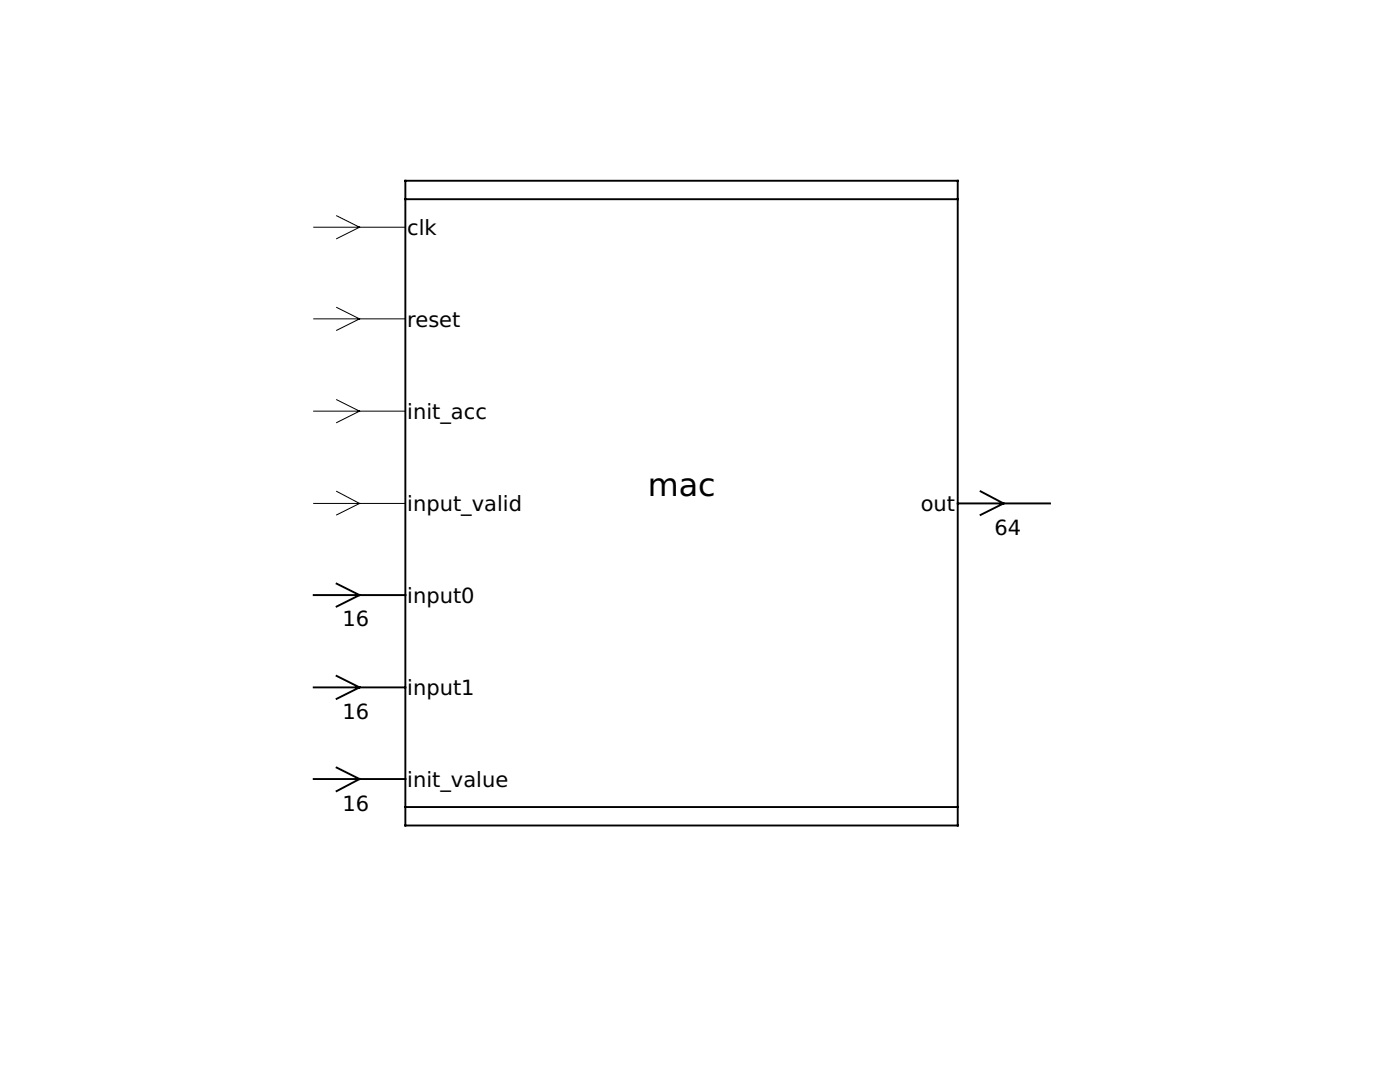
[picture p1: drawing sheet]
<svg xmlns="http://www.w3.org/2000/svg" width="279mm" height="216mm" viewBox="0 0 279 216" stroke-linecap="round" stroke-linejoin="round" font-family="sans-serif">
<path d="M62.6 45.3h18.3M67.2 43.1l4.6 2.2-4.6 2.3M62.6 63.6h18.3M67.2 61.3l4.6 2.3-4.6 2.3M67.2 79.8l4.6 2.2-4.6 2.3M62.6 82h18.3M67.2 98l4.6 2.5-4.6 2.2M62.6 100.5h18.3" fill="none" stroke="#000" stroke-width=".2"/>
<path d="M80.9 36.1h110.2v128.6h-110.2zM80.9 39.8h110.2M195.7 98l4.6 2.5-4.6 2.2M62.6 118.7h18.3M67.2 116.5l4.6 2.2-4.6 2.3M191.1 100.5h18.5M62.6 137.2h18.3M67.2 134.9l4.6 2.3-4.6 2.2M62.6 155.4h18.3M67.2 153.2l4.6 2.2-4.6 2.5M80.9 161h110.2" fill="none" stroke="#000" stroke-width=".38"/>
<text font-size="6.4" x="129.3" y="98.9">mac</text>
<g font-size="4.2">
<text x="81.3" y="46.9">clk</text>
<text x="81.3" y="65.2">reset</text>
<text x="81.3" y="83.6">init_acc</text>
<text x="81.3" y="102">input_valid</text>
<text x="183.8" y="102">out</text>
<text x="198.5" y="106.7">64</text>
<text x="68.3" y="125">16</text>
<text x="81.3" y="120.3">input0</text>
<text x="68.3" y="143.4">16</text>
<text x="81.3" y="138.7">input1</text>
<text x="68.3" y="161.8">16</text>
<text x="81.3" y="157.1">init_value</text>
</g>
</svg>
